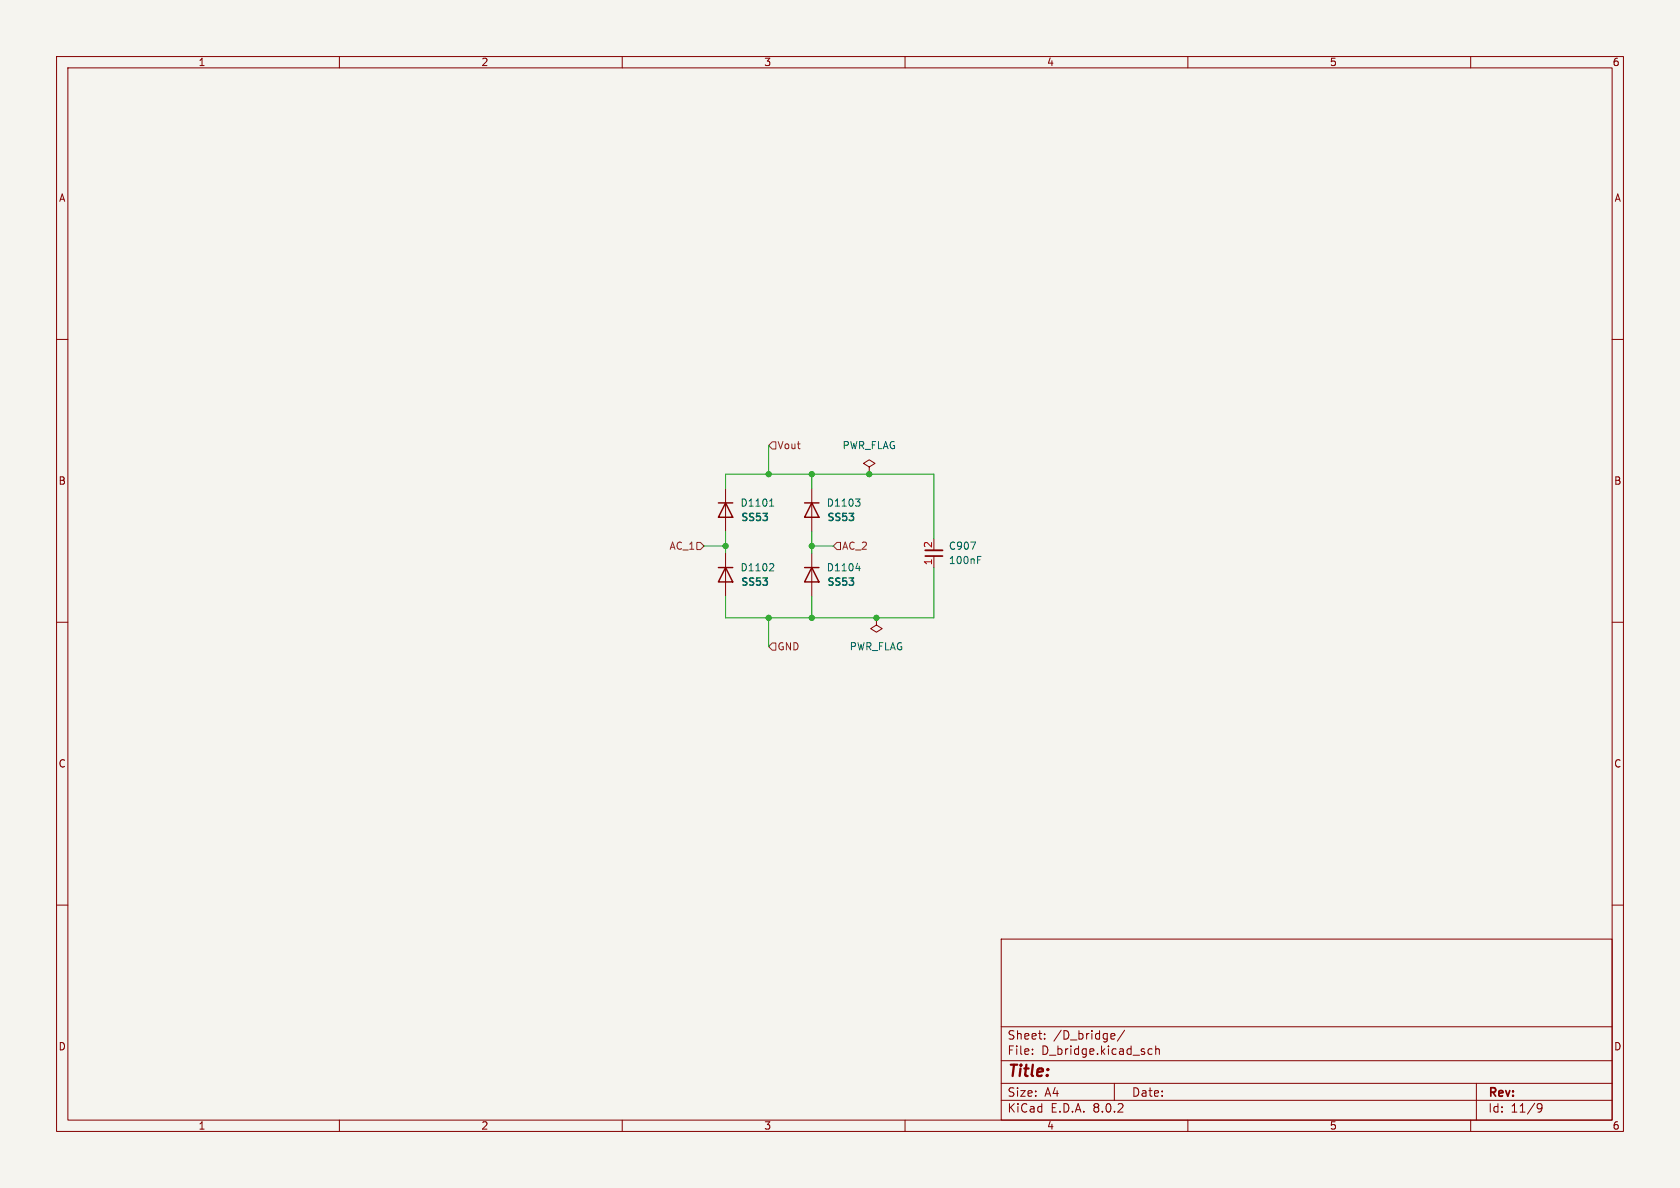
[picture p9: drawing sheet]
<svg xmlns="http://www.w3.org/2000/svg" width="297mm" height="210mm" viewBox="0 0 297 210" stroke-linecap="round" stroke-linejoin="round" font-family="sans-serif">
<path d="M0 0h297v210h-297z" fill="#f5f4ef" stroke="#f5f4ef" stroke-width=".18"/>
<g fill="none" stroke="#840000" stroke-width=".18">
<path d="M10 10h277v190h-277zM12 12h273v186h-273zM60 10v2M110 10v2M160 10v2M210 10v2M260 10v2M10 60h2M285 60h2M128.3 86.4v7.6M128.3 97.8v7.6M143.5 86.4v7.6"/>
<path d="M143.5 97.8v7.6M153.7 82.6l1-.7-1-.6-1 .6 1 .7v1.2M153.7 83.8h.1M165.1 95.3v2M165.1 98.3v2M10 110h2M154.9 109.2v1.3l1.1 .6-1.1 .7-1-.7 1-.6M154.9 109.2h.1M285 110h2M10 160h2M285 160h2M177 166h108v32h-108z"/>
<path d="M60 198v2M110 198v2M160 198v2M177 194.5h108M177 191.5h108M177 187.5h108M177 181.5h108M182.5 186.3v.1M182.5 185.5v.1M184.7 183.6v.1M184.7 182.8v.1M196.6 182.7l.4 .1 .1 .3-.7 .1"/>
<path d="M197 191.5v3M197 183.6l-.4 .1M198.8 182.1l-1.3 2M203 186.1l.2 .3 .5-.1M203.7 185.5l-.5-.1-.2 .3M204.3 185.5l.2-.1 .4 .1 .1 .9M204.3 184.9v1.5M210 198v2M260 198v2M261 191.5v6.5M271.7 195.4l.3-.3 .5 .1a.99 .99 0 0 1-.3 1.4h-.3M271.7 195.7l.3 .3h.5l.1-.3"/>
</g>
<path d="M127 88.9h2.5M128.3 88.9l1.2 2.5h-2.5zM142.2 88.9h2.6M143.5 88.9l1.3 2.5h-2.6zM127 100.3h2.5M128.3 100.3l1.2 2.6h-2.5zM142.2 100.3h2.6M143.5 100.3l1.3 2.6h-2.6z" fill="none" stroke="#840000" stroke-width=".25"/>
<path d="M136.1 89.5h.7M136.2 88.5l.2-.3v1.3M136.5 99.6l.3 .3-.1 .3-.7 .7h.8M151.2 88.2h.8l-.4 .5M151.8 88.7l.2 .2v.3l-.2 .3M171.6 95.8h.9l-.6 1.3M172.8 99h.5M172.8 98.4h.6M151.3 100.5h.8M151.9 100.1v.8" fill="none" stroke="#006464" stroke-width=".18"/>
<path d="M163.6 97.3h3" fill="none" stroke="#840000" stroke-width=".33"/>
<path d="M163.6 98.3h3" fill="none" stroke="#840000" stroke-width=".3"/>
<path d="M136.5 78.1h.7v1.3h-.7l-.6-.7zM123.2 95.9h.6l.7 .6-.7 .7h-.6zM148 95.9h.6v1.3h-.6l-.7-.7zM136.5 113.7h.7v1.2h-.7l-.6-.6z" fill="none" stroke="#725600" stroke-width=".18"/>
<path d="M135.9 78.7v5.1M124.5 96.5h3.8M128.3 86.4v-2.6h36.8v11.5M128.3 94v3.8M143.5 83.8v2.6M143.5 94v3.8M143.5 96.5h3.8M135.9 109.2v5.1M143.5 105.4v3.8M165.1 100.3v8.9h-36.8v-3.8" fill="none" stroke="#009600" stroke-width=".18"/>
<g fill="#009600" stroke="#009600" stroke-width=".18">
<circle cx="154.9" cy="109.2" r=".46"/>
<circle cx="143.5" cy="109.2" r=".46"/>
<circle cx="153.7" cy="83.8" r=".46"/>
<circle cx="143.5" cy="83.8" r=".46"/>
<circle cx="128.3" cy="96.5" r=".46"/>
<circle cx="135.9" cy="109.2" r=".46"/>
<circle cx="135.9" cy="83.8" r=".46"/>
<circle cx="143.5" cy="96.5" r=".46"/>
</g>
<text font-size="2.8" fill="#840000" x="178" y="190.9">Title:</text>
<g font-size="2.1" fill="#840000">
<text x="178" y="184">Sheet:</text>
<text x="186.2" y="184">/D_bridge/</text>
<text x="178" y="186.7">File:</text>
<text x="184.1" y="186.7">D_bridge.kicad_sch</text>
<text x="178" y="196.9">KiCad</text>
<text x="178" y="194.1">Size:</text>
<text x="184.7" y="194.1">A4</text>
<text x="185.7" y="196.9">E.D.A.</text>
<text x="193.3" y="196.9">8.0.2</text>
<text x="200" y="194.1">Date:</text>
<text x="263" y="194.3">Rev:</text>
<text x="263" y="196.9">Id:</text>
<text x="267.1" y="196.9">11/9</text>
</g>
<g font-size="1.8" fill="#840000">
<text x="35" y="11.9">1</text>
<text x="85" y="11.9">2</text>
<text x="135" y="11.9">3</text>
<text x="185" y="11.9">4</text>
<text x="235" y="11.9">5</text>
<text x="285" y="11.9">6</text>
<text x="10.3" y="35.9">A</text>
<text x="285.3" y="35.9">A</text>
<text x="10.3" y="85.9">B</text>
<text x="285.3" y="85.9">B</text>
<text x="10.3" y="135.9">C</text>
<text x="285.3" y="135.9">C</text>
<text x="10.3" y="185.9">D</text>
<text x="285.3" y="185.9">D</text>
<text x="35" y="199.9">1</text>
<text x="85" y="199.9">2</text>
<text x="135" y="199.9">3</text>
<text x="185" y="199.9">4</text>
<text x="235" y="199.9">5</text>
<text x="285" y="199.9">6</text>
</g>
<g font-size="1.8" fill="#725600">
<text x="137.4" y="79.6">Vout</text>
<text x="118.3" y="97.4">AC_1</text>
<text x="148.8" y="97.4">AC_2</text>
<text x="137.4" y="115.2">GND</text>
</g>
<g font-size="1.8" fill="#006464">
<text x="148.9" y="79.6">PWR_FLAG</text>
<text x="130.8" y="89.8">D1101</text>
<text x="146.1" y="89.8">D1103</text>
<text x="130.8" y="92.5">SS53</text>
<text x="146" y="92.5">SS53</text>
<text x="130.8" y="101.2">D1102</text>
<text x="146.1" y="101.2">D1104</text>
<text x="167.6" y="97.4">C907</text>
<text x="167.6" y="99.9">100nF</text>
<text x="130.8" y="103.9">SS53</text>
<text x="146" y="103.9">SS53</text>
<text x="150.1" y="115.2">PWR_FLAG</text>
</g>
<g font-size="1.8" fill="#a90000">
<text x="164.8" y="100" transform="rotate(-90 164.8 100)">1</text>
<text x="164.8" y="97" transform="rotate(-90 164.8 97)">2</text>
</g>
</svg>
